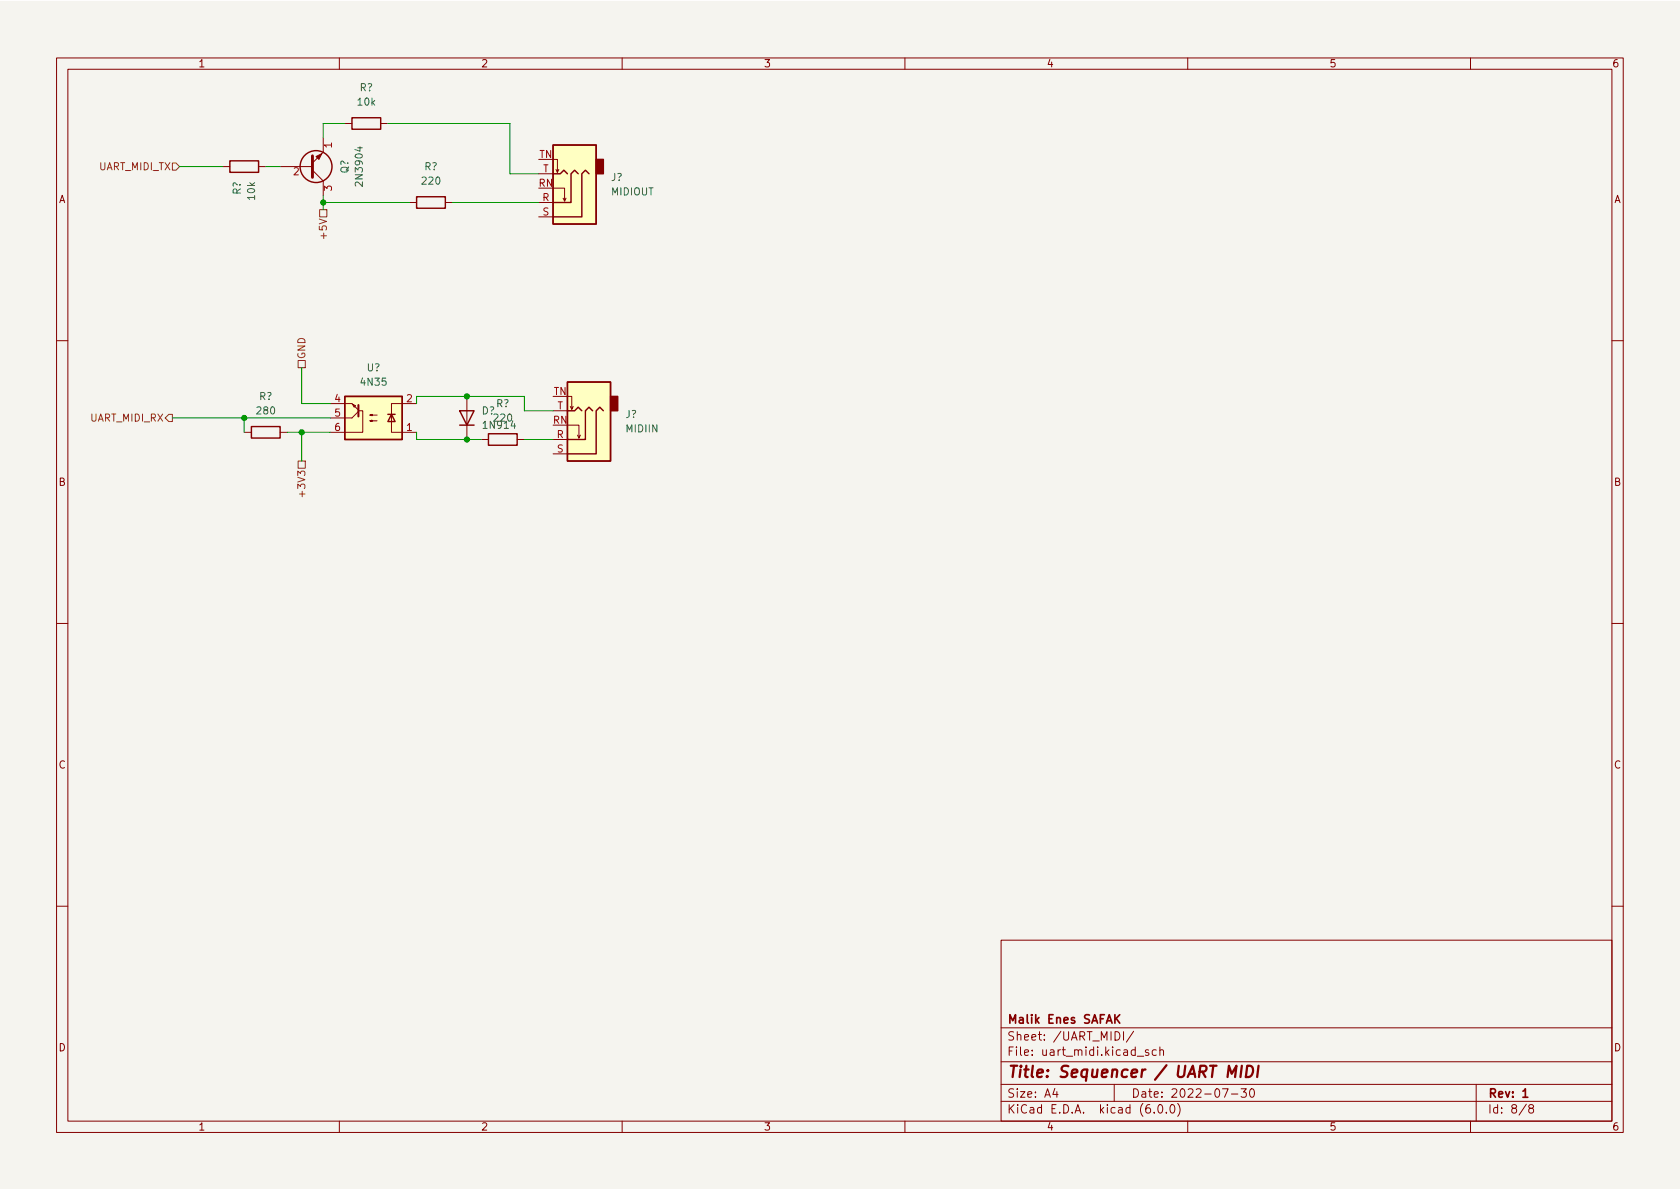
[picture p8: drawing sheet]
<svg xmlns="http://www.w3.org/2000/svg" width="297mm" height="210mm" viewBox="0 0 297 210" stroke-linecap="round" stroke-linejoin="round" font-family="sans-serif">
<path d="M0 .2h297v210.1h-297z" fill="#f5f4ef" stroke="#f5f4ef" stroke-width=".18"/>
<g fill="none" stroke="#840000" stroke-width=".18">
<path d="M10 10.2h277v190.1h-277zM12 12.2h273v186.1h-273zM60 10.2v2M110 10.2v2M160 10.2v2M210 10.2v2M260 10.2v2M39.4 29.5h1.2M45.7 29.5h1.3M49.5 29.5h5.7M55.2 30.1l1.9 1.9v2.5M57.1 24.4v2.5l-1.9 1.9"/>
<path d="M61 21.8h1.2M67.3 21.8h1.3M72.4 35.8h1.3M78.7 35.8h1.3M95.2 35.8h2.6M95.2 38.3h2.6M95.2 30.7h2.6M97.8 28.2h.8v2.3l.2-.5M97.8 33.3h2v2.3l.3-.6M98.3 30l.3 .5M99.6 35l.2 .6M10 60.2h2"/>
<path d="M43.2 76.4h1.2M49.5 76.4h1.3M58.4 71.4h3.8l1.2 1.1M62.4 71.5l.5 .2-.3 .3zM63.4 72.8l-1.2 1.1h-3.8M63.5 72.6h.6v3.8h-5.7M65.4 73.4l.4 .1v-.2l-.4 .1h1.3M65.4 74.4l.4 .1v-.2l-.4 .1h1.3M73.7 71.4h-4.5v5h4.5M82.5 70.1v7.6M85.1 77.7h1.3M91.4 77.7h1.3"/>
<path d="M97.8 77.7h2.5M97.8 72.6h2.5M100.3 70.1h.8v2.3l.2-.5M100.3 75.2h2.1v2.3l.2-.5M100.8 71.9l.3 .5M102.1 77l.3 .5M285 60.2h2M97.8 80.3h2.5M10 110.2h2M285 110.2h2M10 160.2h2M177 166.3h108v32h-108z"/>
<path d="M285 160.2h2M60 198.3v2M110 198.3v2M160 198.3v2M177 194.8h108M177 191.8h108M177 187.8h108M177 181.8h108M186.5 192.5l-.4 1h1M186.9 193v1M197 191.8v3M197.1 182.4a.76 .76 0 0 1 .9 .8 .76 .76 0 0 1-.9 .7z"/>
<path d="M198.6 182.4v1.5M200.4 182.4l-1.3 1.9M201.1 186.8h1.1M203.1 185.7l-.4-.1-.2 .2 .1 .3 .5 .1v.4h-.6M204.1 196.7v.1M204.4 185.7l-.4-.1-.3 .3v.4l.2 .3h.5M204.9 195.4l.2-.1a.81 .81 0 0 1 .6 .7 .81 .81 0 0 1-.3 .8h-.2a.81 .81 0 0 1-.6-.6 .81 .81 0 0 1 .3-.8zM205.1 185.8l.2-.2 .3 .1 .1 .9M205.1 185.1v1.5M206.2 196.7v.1M207.1 195.4l.1-.1a.81 .81 0 0 1 .6 .7 .81 .81 0 0 1-.3 .8h-.1a.81 .81 0 0 1-.6-.6 .81 .81 0 0 1 .3-.8zM208.2 195.1a1.72 1.72 0 0 1 0 2.3"/>
<path d="M210 198.3v2M216.1 192.5h1l-.6 1.5M217.7 193.5h1.2M219.4 192.5h1l-.5 .6 .4 .1v.7l-.2 .1h-.5l-.2-.1M221.1 192.7l.2-.2a.81 .81 0 0 1 .6 .7 .81 .81 0 0 1-.3 .8h-.2a.81 .81 0 0 1-.3-1.3zM260 198.3v2M261 191.8v6.5M269.9 195.3l-1.3 1.9M270.6 196l-.3-.3 .1-.2 .2-.2 .4 .1 .2 .2-.1 .2-.7 .2-.1 .3v.2l.3 .3h.4l.2-.3-.1-.4-.2-.1"/>
</g>
<path d="M198 179.4l-.9 .9M197.3 180.1l.7 .8M269.3 193l.4-.5v1.5M269.3 194h.8" fill="none" stroke="#840000" stroke-width=".3"/>
<path d="M217 190.5l.3-2 .5 1.4 .8-1.4-.2 2M219.6 188.5l-.3 2M220.5 188.5h.5a1.08 1.08 0 0 1 .6 1 1.08 1.08 0 0 1-.8 1h-.5zM222.5 188.5l-.2 2" fill="none" stroke="#840000" stroke-width=".4"/>
<g fill="none" stroke="#840000" stroke-width=".25">
<path d="M40.6 28.4h5.1v2.1h-5.1zM62.2 20.8h5.1v2.1h-5.1zM73.7 34.8h5v2h-5zM97.8 25.6h7.6v14h-7.6zM97.8 30.7h1.3l.6-.6 .6 .6M102.2 30.7l-.6-.6-.6 .6v5.1h-3.2M104.1 30.7l-.6-.6-.6 .6v7.6h-5.1M44.4 75.4h5.1v2.1h-5.1zM61 70.1h10.1v7.6h-10.1zM68.6 73.3h1.2M69.2 73.3l.6 1.2h-1.2zM81.3 72.6h2.5l-1.3 2.6z"/>
<path d="M81.3 75.2h2.5M86.4 76.7h5v2h-5zM100.3 67.6h7.6v13.9h-7.6zM100.3 72.6h1.3l.6-.6 .7 .6M104.8 72.6l-.7-.6-.6 .6v5.1h-3.2M106.7 72.6l-.7-.6-.6 .6v7.7h-5.1"/>
<circle cx="55.9" cy="29.5" r="2.82"/>
</g>
<g fill="#ffffc2" stroke="#ffffc2" stroke-width=".18">
<path d="M61 70.1h10.1v7.6h-10.1z"/>
<path d="M97.8 25.6h7.6v14h-7.6z"/>
<path d="M100.3 67.6h7.6v13.9h-7.6z"/>
</g>
<path d="M63.4 71.6v2.1" fill="none" stroke="#840000" stroke-width=".36"/>
<path d="M55.2 27.6v3.8" fill="none" stroke="#840000" stroke-width=".51"/>
<path d="M55.9 27.7l1-.5-.5 1z" fill="#840000" stroke="#840000" stroke-width=".18"/>
<g fill="#840000" stroke="#840000" stroke-width=".25">
<path d="M105.4 28.2h1.3v2.5h-1.3z"/>
<path d="M107.9 70.1h1.3v2.5h-1.3z"/>
</g>
<path d="M30.5 28.8h.6l.6 .7-.6 .6h-.6zM56.5 37.1h1.3v1.2h-1.3zM29.8 73.3h.7v1.2h-.7l-.6-.6zM52.7 63.7h1.3v1.3h-1.3zM52.7 81.5h1.3v1.3h-1.3zM53.4 86.9v.9" fill="none" stroke="#725600" stroke-width=".18"/>
<g fill="none" stroke="#009600" stroke-width=".18">
<path d="M31.7 29.5h7.7M47 29.5h2.5M57.1 34.5v2.6M57.1 35.8h15.3M61 21.8h-3.9v2.6M68.6 21.8h21.6v8.9h5M80 35.8h15.2M30.5 73.9h27.9M43.2 73.9v2.5M50.8 76.4h7.6M53.3 65v6.4h5.1M53.3 76.4v5.1"/>
<path d="M73.7 71.4v-1.3h19v2.5h5.1M73.7 76.4v1.3h11.4M92.7 77.7h5.1"/>
</g>
<g fill="#009600" stroke="#009600" stroke-width=".18">
<circle cx="53.3" cy="76.4" r=".46"/>
<circle cx="57.1" cy="35.8" r=".46"/>
<circle cx="43.2" cy="73.9" r=".46"/>
<circle cx="82.5" cy="77.7" r=".46"/>
<circle cx="82.5" cy="70.1" r=".46"/>
</g>
<text font-size="2.8" fill="#840000" x="178" y="190.6">Title: Sequencer / UART MIDI</text>
<g font-size="2.1" fill="#840000">
<text x="178" y="184">Sheet: /UART_MIDI/</text>
<text x="178" y="181">Malik Enes SAFAK</text>
<text x="178" y="186.7">File: uart_midi.kicad_sch</text>
<text x="178" y="196.9">KiCad E.D.A. kicad (6.0.0)</text>
<text x="178" y="194.1">Size: A4</text>
<text x="200" y="194.1">Date: 2022-07-30</text>
<text x="263" y="194.1">Rev: 1</text>
<text x="263" y="196.9">Id: 8/8</text>
</g>
<g font-size="1.8" fill="#840000">
<text x="35" y="11.9">1</text>
<text x="85" y="11.9">2</text>
<text x="135" y="11.9">3</text>
<text x="185" y="11.9">4</text>
<text x="235" y="11.9">5</text>
<text x="285" y="11.9">6</text>
<text x="10.3" y="35.9">A</text>
<text x="285.3" y="35.9">A</text>
<text x="10.3" y="85.9">B</text>
<text x="285.3" y="85.9">B</text>
<text x="10.3" y="135.9">C</text>
<text x="285.3" y="135.9">C</text>
<text x="10.3" y="185.9">D</text>
<text x="285.3" y="185.9">D</text>
<text x="35" y="199.9">1</text>
<text x="85" y="199.9">2</text>
<text x="135" y="199.9">3</text>
<text x="185" y="199.9">4</text>
<text x="235" y="199.9">5</text>
<text x="285" y="199.9">6</text>
</g>
<g font-size="1.8" fill="#006464">
<text x="63.6" y="16.1">R?</text>
<text x="63.3" y="18.7">10k</text>
<text x="42.5" y="34.4" transform="rotate(-90 42.5 34.4)">R?</text>
<text x="45.1" y="35.3" transform="rotate(-90 45.1 35.3)">10k</text>
<text x="61.6" y="30.7" transform="rotate(-90 61.6 30.7)">Q?</text>
<text x="64.1" y="32.6" transform="rotate(-90 64.1 32.6)">2N3904</text>
<text x="74.7" y="32.6">220</text>
<text x="75" y="30.1">R?</text>
<text x="108" y="32">J?</text>
<text x="108.1" y="34.5">MIDIOUT</text>
<text x="64.9" y="65.7">U?</text>
<text x="45.8" y="70.7">R?</text>
<text x="63.9" y="68.2">4N35</text>
<text x="45.5" y="73.3">280</text>
<text x="85.2" y="73.3">D?</text>
<text x="85.6" y="75.8">1N914</text>
<text x="87.4" y="74.5">220</text>
<text x="87.7" y="72">R?</text>
<text x="110.6" y="73.9">J?</text>
<text x="110.8" y="76.4">MIDIIN</text>
</g>
<g font-size="1.8" fill="#a90000">
<text x="58.7" y="26.1" transform="rotate(-90 58.7 26.1)">1</text>
<text x="95.3" y="27.9">TN</text>
<text x="51.9" y="31">2</text>
<text x="58.7" y="33.8" transform="rotate(-90 58.7 33.8)">3</text>
<text x="95.2" y="33">RN</text>
<text x="95.9" y="35.6">R</text>
<text x="96" y="30.5">T</text>
<text x="95.9" y="38.1">S</text>
<text x="59.2" y="71.1">4</text>
<text x="71.9" y="71.1">2</text>
<text x="97.9" y="69.8">TN</text>
<text x="59.2" y="73.7">5</text>
<text x="59.2" y="76.2">6</text>
<text x="71.9" y="76.2">1</text>
<text x="97.8" y="74.9">RN</text>
<text x="98.4" y="77.5">R</text>
<text x="98.5" y="72.4">T</text>
<text x="98.5" y="80">S</text>
</g>
<g font-size="1.8" fill="#725600">
<text x="17.4" y="30.1">UART_MIDI_TX</text>
<text x="57.8" y="41.7" transform="rotate(-90 57.8 41.7)">+5V</text>
<text x="54" y="63.6" transform="rotate(-90 54 63.6)">GND</text>
<text x="15.9" y="74.5">UART_MIDI_RX</text>
<text x="54" y="87.2" transform="rotate(-90 54 87.2)">+3V3</text>
</g>
</svg>
